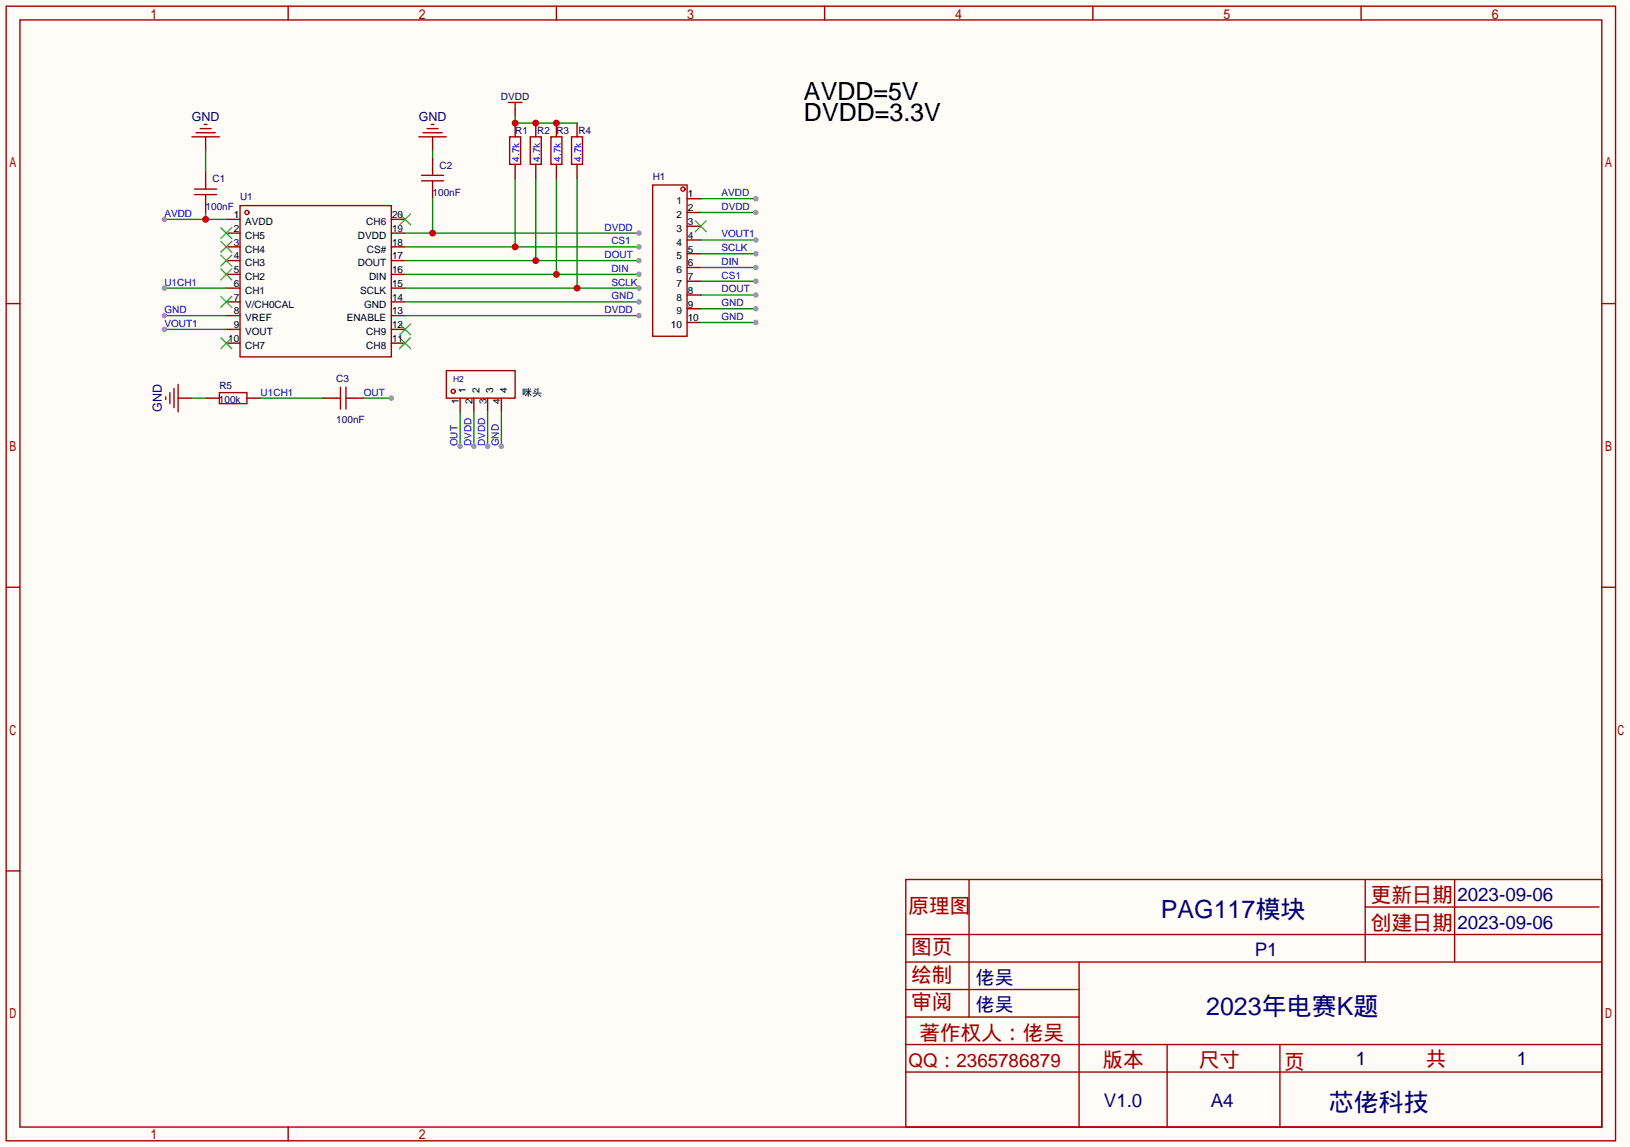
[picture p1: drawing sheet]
<svg xmlns="http://www.w3.org/2000/svg" width="301mm" height="212mm" viewBox="0 0 301 212" stroke-linecap="round" stroke-linejoin="round" font-family="sans-serif">
<path d="M0 0h301v211.8h-301z" fill="#fffcf7"/>
<g fill="none" stroke="#a10000" stroke-width=".25">
<path d="M1.1 1.1h297.2v209.6h-297.2zM3.7 3.7h292.1v204.5h-292.1zM53.2 1.1v2.6M102.7 1.1v2.6M152.3 1.1v2.6M201.8 1.1v2.6M251.3 1.1v2.6M44.3 38h28v27.9h-28zM1.1 56.1h2.6M295.8 56.1h2.5M1.1 108.5h2.6M295.8 108.5h2.5"/>
<path d="M1.1 160.8h2.6M167.3 162.4h128.5v45.8h-128.5zM167.3 177.7h128.5M167.3 172.6h128.5M178.9 162.4v25.4M199.3 177.7v30.5M252.1 162.4v15.3M252.1 167.5h43.2M268.6 162.4v15.3M167.3 182.8h32M167.3 198h128.5M167.3 192.9h128.5"/>
<path d="M167.3 187.8h32M215.5 192.9v15.3M236.3 192.9v15.3M53.2 208.2v2.5"/>
<circle cx="45.6" cy="39.2" r=".38"/>
</g>
<g fill="none" stroke="#870000" stroke-width=".25">
<path d="M41.8 40.5h2.5M41.8 43.1h2.5M41.8 45.6h2.5M41.8 48.1h2.5M41.8 50.7h2.5M41.8 53.2h2.5M41.8 55.8h2.5M41.8 58.3h2.5M72.3 40.5h2.5M72.3 43.1h2.5M72.3 45.6h2.5M72.3 48.1h2.5"/>
<path d="M72.3 50.7h2.5M72.3 53.2h2.5M72.3 55.8h2.5M72.3 58.3h2.5M41.8 60.8h2.5M41.8 63.4h2.5M72.3 60.8h2.5M72.3 63.4h2.5"/>
</g>
<g fill="none" stroke="#3c3" stroke-width=".25">
<path d="M73.8 39.5l2 2M75.8 39.5l-2 2M40.8 42l2 2.1M40.8 44.6l2 2M40.8 47.1l2 2M40.8 49.7l2 2M40.8 54.7l2 2.1M42.8 42l-2 2.1M42.8 44.6l-2 2M42.8 47.1l-2 2M42.8 49.7l-2 2M42.8 54.7l-2 2.1"/>
<path d="M73.8 59.8l2 2M75.8 59.8l-2 2M40.8 62.4l2 2M42.8 62.4l-2 2M73.8 62.4l2 2M75.8 62.4l-2 2"/>
</g>
<path d="M30.4 53.2h11.4" fill="none" stroke="#008700" stroke-width=".25"/>
<circle cx="30.4" cy="53.2" r=".51" fill="#999"/>
<path d="M30.4 60.8h11.4" fill="none" stroke="#008700" stroke-width=".25"/>
<circle cx="30.4" cy="60.8" r=".51" fill="#999"/>
<path d="M38 31.6v2.6M38 36.7v2.5" fill="none" stroke="#870000" stroke-width=".25"/>
<path d="M35.9 35.9h4.1M35.9 34.9h4.1M38 34.2v.7M38 35.9v.8" fill="none" stroke="#a10000" stroke-width=".25"/>
<path d="M38 39.2v1.3M30.4 40.5h11.4" fill="none" stroke="#008700" stroke-width=".25"/>
<circle cx="38" cy="40.5" r=".63" fill="#c00"/>
<circle cx="30.4" cy="40.5" r=".51" fill="#999"/>
<path d="M38 25.3v2.5" fill="none" stroke="#870000" stroke-width=".25"/>
<path d="M35.4 25.3h5.1M36.2 24.5h3.6M37 23.7h2M37.7 23h.5" fill="none" stroke="#a10000" stroke-width=".25"/>
<path d="M38 27.8v3.8M74.8 55.8h43.2" fill="none" stroke="#008700" stroke-width=".25"/>
<circle cx="118" cy="55.8" r=".51" fill="#999"/>
<path d="M74.8 58.3h43.2" fill="none" stroke="#008700" stroke-width=".25"/>
<circle cx="118" cy="58.3" r=".51" fill="#999"/>
<path d="M79.9 25.3v2.5M79.9 29.1v2.5M79.9 34.2v2.5" fill="none" stroke="#870000" stroke-width=".25"/>
<path d="M77.3 25.3h5.1M77.9 33.4h4M77.9 32.4h4M78.1 24.5h3.6M78.9 23.7h2M79.6 23h.5M79.9 31.6v.8M79.9 33.4v.8" fill="none" stroke="#a10000" stroke-width=".25"/>
<path d="M79.9 27.8v1.3M95.1 32.9v12.7M74.8 45.6h43.2" fill="none" stroke="#008700" stroke-width=".25"/>
<circle cx="95.1" cy="45.6" r=".63" fill="#c00"/>
<circle cx="118" cy="45.6" r=".51" fill="#999"/>
<path d="M98.9 32.9v15.2M74.8 48.1h43.2" fill="none" stroke="#008700" stroke-width=".25"/>
<circle cx="98.9" cy="48.1" r=".63" fill="#c00"/>
<circle cx="118" cy="48.1" r=".51" fill="#999"/>
<path d="M102.7 32.9v17.8M74.8 50.7h43.2" fill="none" stroke="#008700" stroke-width=".25"/>
<circle cx="102.7" cy="50.7" r=".63" fill="#c00"/>
<circle cx="118" cy="50.7" r=".51" fill="#999"/>
<path d="M106.6 32.9v20.3M74.8 53.2h43.2" fill="none" stroke="#008700" stroke-width=".25"/>
<circle cx="106.6" cy="53.2" r=".63" fill="#c00"/>
<circle cx="118" cy="53.2" r=".51" fill="#999"/>
<path d="M95.1 20.2v1.3M95.1 22.7v2.6M95.1 30.4v2.5M98.9 22.7v2.6M98.9 30.4v2.5M102.7 22.7v2.6M102.7 30.4v2.5M106.6 22.7v2.6M106.6 30.4v2.5" fill="none" stroke="#870000" stroke-width=".25"/>
<path d="M93.9 18.9h2.5M95.1 18.9v1.3M94.1 25.3h2v5.1h-2zM97.9 25.3h2v5.1h-2zM101.7 25.3h2.1v5.1h-2.1zM105.5 25.3h2.1v5.1h-2.1z" fill="none" stroke="#a10000" stroke-width=".25"/>
<path d="M95.1 21.5v1.2h11.5" fill="none" stroke="#008700" stroke-width=".25"/>
<g fill="#c00">
<circle cx="98.9" cy="22.7" r=".63"/>
<circle cx="95.1" cy="22.7" r=".63"/>
<circle cx="102.7" cy="22.7" r=".63"/>
</g>
<g fill="none" stroke="#a10000" stroke-width=".25">
<path d="M120.5 34.2h6.4v27.9h-6.4z"/>
<circle cx="126.1" cy="34.9" r=".38"/>
</g>
<path d="M126.9 36.7h2.5M126.9 39.2h2.5M126.9 41.8h2.5M126.9 44.3h2.5M126.9 46.9h2.5M126.9 49.4h2.5M126.9 51.9h2.5M126.9 54.5h2.5M126.9 57h2.5M126.9 59.6h2.5" fill="none" stroke="#870000" stroke-width=".25"/>
<path d="M128.4 40.8l2 2M130.4 40.8l-2 2" fill="none" stroke="#3c3" stroke-width=".25"/>
<path d="M129.4 36.7h10.2" fill="none" stroke="#008700" stroke-width=".25"/>
<circle cx="139.6" cy="36.7" r=".51" fill="#999"/>
<path d="M129.4 39.2h10.2" fill="none" stroke="#008700" stroke-width=".25"/>
<circle cx="139.6" cy="39.2" r=".51" fill="#999"/>
<path d="M129.4 44.3h10.2" fill="none" stroke="#008700" stroke-width=".25"/>
<circle cx="139.6" cy="44.3" r=".51" fill="#999"/>
<path d="M129.4 46.9h10.2" fill="none" stroke="#008700" stroke-width=".25"/>
<circle cx="139.6" cy="46.9" r=".51" fill="#999"/>
<path d="M129.4 49.4h10.2" fill="none" stroke="#008700" stroke-width=".25"/>
<circle cx="139.6" cy="49.4" r=".51" fill="#999"/>
<path d="M129.4 51.9h10.2" fill="none" stroke="#008700" stroke-width=".25"/>
<circle cx="139.6" cy="51.9" r=".51" fill="#999"/>
<path d="M129.4 59.6h10.2" fill="none" stroke="#008700" stroke-width=".25"/>
<circle cx="139.6" cy="59.6" r=".51" fill="#999"/>
<path d="M129.4 57h10.2" fill="none" stroke="#008700" stroke-width=".25"/>
<circle cx="139.6" cy="57" r=".51" fill="#999"/>
<path d="M79.9 36.7v6.4M74.8 43.1h43.2" fill="none" stroke="#008700" stroke-width=".25"/>
<circle cx="79.9" cy="43.1" r=".63" fill="#c00"/>
<circle cx="118" cy="43.1" r=".51" fill="#999"/>
<path d="M30.4 58.3h11.4" fill="none" stroke="#008700" stroke-width=".25"/>
<circle cx="30.4" cy="58.3" r=".51" fill="#999"/>
<path d="M129.4 54.5h10.2" fill="none" stroke="#008700" stroke-width=".25"/>
<circle cx="139.6" cy="54.5" r=".51" fill="#999"/>
<path d="M38 73.5h2.5M45.6 73.5h2.5M59.6 73.5h2.5M64.6 73.5h2.6" fill="none" stroke="#870000" stroke-width=".25"/>
<path d="M40.5 72.5h5.1v2h-5.1zM62.1 73.5h.8M62.9 71.5v4.1M63.9 71.5v4.1M63.9 73.5h.7" fill="none" stroke="#a10000" stroke-width=".25"/>
<path d="M67.2 73.5h5.1" fill="none" stroke="#008700" stroke-width=".25"/>
<circle cx="72.3" cy="73.5" r=".51" fill="#999"/>
<path d="M35.4 73.5h2.6M48.1 73.5h11.5M85 76.1v6.3" fill="none" stroke="#008700" stroke-width=".25"/>
<path d="M32.9 73.5h2.5M85 73.5v2.6M87.5 73.5v2.6M90 73.5v2.6M92.6 73.5v2.6" fill="none" stroke="#870000" stroke-width=".25"/>
<g fill="none" stroke="#a10000" stroke-width=".25">
<path d="M30.6 73.3v.5M31.4 72.5v2M32.1 71.8v3.5M32.9 71v5.1M82.4 68.5h12.7v5h-12.7z"/>
<circle cx="83.7" cy="72.3" r=".38"/>
</g>
<circle cx="85" cy="82.4" r=".51" fill="#999"/>
<path d="M87.5 76.1v6.3" fill="none" stroke="#008700" stroke-width=".25"/>
<circle cx="87.5" cy="82.4" r=".51" fill="#999"/>
<path d="M90 76.1v6.3" fill="none" stroke="#008700" stroke-width=".25"/>
<circle cx="90" cy="82.4" r=".51" fill="#999"/>
<path d="M92.6 76.1v6.3" fill="none" stroke="#008700" stroke-width=".25"/>
<circle cx="92.6" cy="82.4" r=".51" fill="#999"/>
<g font-size="4.6">
<text x="148.5" y="18.5">AVDD=5V</text>
<text x="148.5" y="22.3">DVDD=3.3V</text>
</g>
<g font-size="4.6" fill="#000080">
<text x="214.4" y="169.6">PAG117模块</text>
<text x="222.7" y="187.4">2023年电赛K题</text>
<text x="245.4" y="205.2">芯佬科技</text>
</g>
<g font-size="3.8" fill="#a00000">
<text x="253.1" y="166.6">更新日期</text>
<text x="167.8" y="168.7">原理图</text>
<text x="253.1" y="171.7">创建日期</text>
<text x="168.3" y="176.3">图页</text>
<text x="168.3" y="181.4">绘制</text>
<text x="168.3" y="186.4">审阅</text>
<text x="169.8" y="192">著作权人：佬吴</text>
<text x="203.6" y="197.1">版本</text>
<text x="221.4" y="197.1">尺寸</text>
<text x="237.1" y="197.4">页</text>
<text x="263.3" y="196.8">共</text>
</g>
<g font-size="3.5" fill="#000080">
<text x="269.1" y="166.4">2023-09-06</text>
<text x="269.1" y="171.5">2023-09-06</text>
<text x="231.7" y="176.6">P1</text>
<text x="180.2" y="181.7">佬吴</text>
<text x="180.2" y="186.7">佬吴</text>
<text x="250.4" y="196.6">1</text>
<text x="280.1" y="196.6">1</text>
<text x="203.8" y="204.5">V1.0</text>
<text x="223.6" y="204.5">A4</text>
</g>
<text font-size="3.5" fill="#a00000" x="167.8" y="197">QQ：2365786879</text>
<g font-size="2.3" fill="#000080">
<text x="35.4" y="22.3">GND</text>
<text x="77.3" y="22.3">GND</text>
<text x="29.9" y="76.1" transform="rotate(-90 29.9 76.1)">GND</text>
</g>
<g font-size="1.8" fill="#000080">
<text x="92.5" y="18.5">DVDD</text>
<text x="95.1" y="24.8">R1</text>
<text x="99.2" y="24.8">R2</text>
<text x="102.7" y="24.8">R3</text>
<text x="106.8" y="24.8">R4</text>
<text x="39.2" y="33.7">C1</text>
<text x="81.2" y="31.2">C2</text>
<text x="120.5" y="33.2">H1</text>
<text x="38" y="38.8">100nF</text>
<text x="44.3" y="37">U1</text>
<text x="79.9" y="36.2">100nF</text>
<text x="40.5" y="71.8">R5</text>
<text x="62.1" y="70.5">C3</text>
<text x="40.4" y="74.3">100k</text>
<text x="62.1" y="78.1">100nF</text>
</g>
<g font-size="1.8" fill="#00f">
<text x="95.9" y="29.8" transform="rotate(-90 95.9 29.8)">4.7k</text>
<text x="99.7" y="29.8" transform="rotate(-90 99.7 29.8)">4.7k</text>
<text x="103.6" y="29.8" transform="rotate(-90 103.6 29.8)">4.7k</text>
<text x="107.4" y="29.8" transform="rotate(-90 107.4 29.8)">4.7k</text>
<text x="30.4" y="40.1">AVDD</text>
<text x="133.2" y="36.2">AVDD</text>
<text x="133.2" y="38.8">DVDD</text>
<text x="111.6" y="47.7">DOUT</text>
<text x="111.6" y="42.6">DVDD</text>
<text x="112.9" y="45.1">CS1</text>
<text x="133.2" y="43.9">VOUT1</text>
<text x="133.2" y="46.4">SCLK</text>
<text x="30.4" y="52.8">U1CH1</text>
<text x="112.9" y="50.2">DIN</text>
<text x="112.9" y="52.8">SCLK</text>
<text x="133.2" y="48.9">DIN</text>
<text x="133.2" y="51.5">CS1</text>
<text x="30.4" y="57.8">GND</text>
<text x="111.6" y="57.8">DVDD</text>
<text x="112.9" y="55.3">GND</text>
<text x="133.2" y="59.1">GND</text>
<text x="133.2" y="56.6">GND</text>
<text x="133.2" y="54">DOUT</text>
<text x="30.4" y="60.4">VOUT1</text>
<text x="48.1" y="73.1">U1CH1</text>
<text x="67.2" y="73.1">OUT</text>
<text x="84.5" y="82.4" transform="rotate(-90 84.5 82.4)">OUT</text>
<text x="87" y="82.4" transform="rotate(-90 87 82.4)">DVDD</text>
<text x="89.6" y="82.4" transform="rotate(-90 89.6 82.4)">DVDD</text>
<text x="92.1" y="82.4" transform="rotate(-90 92.1 82.4)">GND</text>
</g>
<g font-size="1.8">
<text x="43.2" y="40.3">1</text>
<text x="45.3" y="41.6">AVDD</text>
<text x="67.6" y="41.6">CH6</text>
<text x="72.4" y="40.3">20</text>
<text x="124.9" y="37.7">1</text>
<text x="124.9" y="40.3">2</text>
<text x="127" y="36.5">1</text>
<text x="127" y="39">2</text>
<text x="127" y="41.6">3</text>
<text x="43.2" y="42.8">2</text>
<text x="43.2" y="45.4">3</text>
<text x="43.2" y="47.9">4</text>
<text x="45.3" y="44.1">CH5</text>
<text x="45.3" y="46.6">CH4</text>
<text x="66.1" y="44.1">DVDD</text>
<text x="67.7" y="46.6">CS#</text>
<text x="72.4" y="47.9">17</text>
<text x="72.4" y="45.4">18</text>
<text x="72.4" y="42.8">19</text>
<text x="124.9" y="42.8">3</text>
<text x="124.9" y="45.4">4</text>
<text x="124.9" y="47.9">5</text>
<text x="127" y="44.1">4</text>
<text x="127" y="46.6">5</text>
<text x="43.2" y="50.4">5</text>
<text x="43.2" y="53">6</text>
<text x="45.3" y="49.2">CH3</text>
<text x="45.3" y="51.7">CH2</text>
<text x="66.1" y="49.2">DOUT</text>
<text x="68.1" y="51.7">DIN</text>
<text x="72.4" y="53">15</text>
<text x="72.4" y="50.4">16</text>
<text x="124.9" y="50.4">6</text>
<text x="124.9" y="53">7</text>
<text x="127" y="49.2">6</text>
<text x="127" y="51.7">7</text>
<text x="43.2" y="55.5">7</text>
<text x="43.2" y="58.1">8</text>
<text x="45.3" y="54.3">CH1</text>
<text x="45.3" y="56.8">V/CH0CAL</text>
<text x="45.3" y="59.3">VREF</text>
<text x="64" y="59.3">ENABLE</text>
<text x="66.5" y="54.3">SCLK</text>
<text x="67.2" y="56.8">GND</text>
<text x="72.4" y="58.1">13</text>
<text x="72.4" y="55.5">14</text>
<text x="124.9" y="55.5">8</text>
<text x="124.9" y="58.1">9</text>
<text x="127" y="54.3">8</text>
<text x="127" y="56.8">9</text>
<text x="127" y="59.3">10</text>
<text x="42.1" y="63.1">10</text>
<text x="43.2" y="60.6">9</text>
<text x="45.3" y="61.9">VOUT</text>
<text x="45.3" y="64.4">CH7</text>
<text x="67.6" y="64.4">CH8</text>
<text x="67.6" y="61.9">CH9</text>
<text x="72.4" y="63.1">11</text>
<text x="72.4" y="60.6">12</text>
<text x="123.9" y="60.6">10</text>
<text x="84.7" y="74.7" transform="rotate(-90 84.7 74.7)">1</text>
<text x="86" y="72.6" transform="rotate(-90 86 72.6)">1</text>
<text x="87.3" y="74.7" transform="rotate(-90 87.3 74.7)">2</text>
<text x="88.5" y="72.6" transform="rotate(-90 88.5 72.6)">2</text>
<text x="89.8" y="74.7" transform="rotate(-90 89.8 74.7)">3</text>
<text x="91.1" y="72.6" transform="rotate(-90 91.1 72.6)">3</text>
<text x="92.4" y="74.7" transform="rotate(-90 92.4 74.7)">4</text>
<text x="93.6" y="72.6" transform="rotate(-90 93.6 72.6)">4</text>
<text x="96.4" y="73.1">咪头</text>
</g>
<text font-size="1.6" fill="#000080" x="83.7" y="70.5">H2</text>
</svg>
